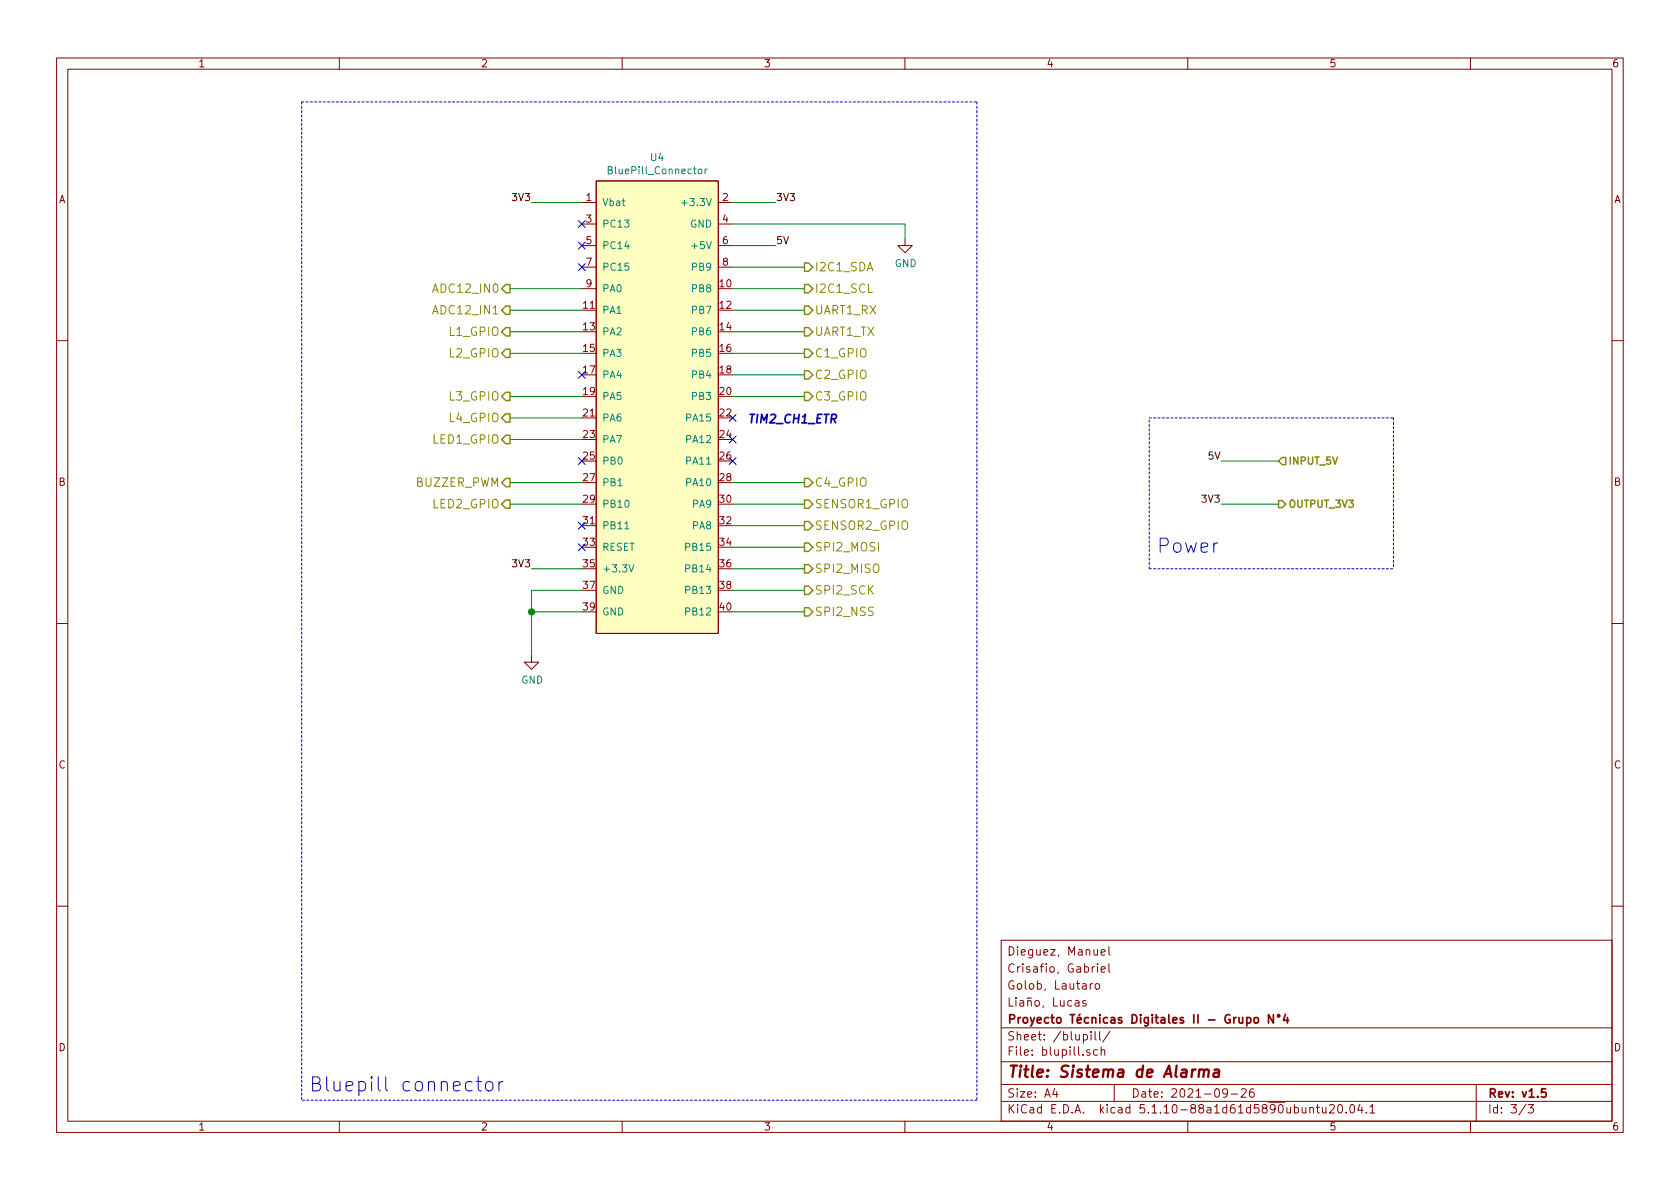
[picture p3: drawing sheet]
<svg xmlns="http://www.w3.org/2000/svg" width="297mm" height="210mm" viewBox="0 0 297 210" stroke-linecap="round" stroke-linejoin="round" font-family="sans-serif">
<g fill="none" stroke="#840000" stroke-width=".18">
<path d="M10 10.3h277v189.9h-277zM12 12.2h273v186.1h-273zM60 10.3v1.9M110 10.3v1.9M160 10.3v1.9M210 10.3v1.9M260 10.3v1.9M102.9 35.8h2.5M102.9 39.6h2.5M105.4 32h21.6v80h-21.6zM127 35.8h2.5M127 39.6h2.5"/>
<path d="M102.9 43.4h2.5M102.9 47.2h2.5M102.9 51h2.5M127 43.4h2.5M127 47.2h2.5M160 42.2v1.2h1.3l-1.3 1.3-1.3-1.3h1.3M10 60.2h2M285 60.2h2M10 110.3h2M94 115.8v1.3h1.2l-1.2 1.3-1.3-1.3h1.3M285 110.3h2M10 160.2h2"/>
<path d="M177 166.3h108v32h-108zM190.1 177h.6l.1 .9M190.8 177.3l-.5 .1-.2 .2v.2l.2 .1 .5-.1M192 177l-.4-.1-.2 .2 .1 .3 .5 .1v.3h-.6M192.8 173.9v1M193.2 173.9l-.4 .3M193.7 174.1l.2-.2 .4 .2v.7l-.2 .1-.4-.1zM194.1 170.4v.2M194.1 170.9v1M194.7 171.4l.7-.1-.1-.3-.4-.1-.2 .2 .1 .8h.5M194.7 168.4l.7-.1-.1-.3-.4-.1-.2 .2 .1 .7h.5M196.1 170.4v1.3l.2 .2"/>
<path d="M196.1 167.4v1.3l.2 .2M285 160.2h2M60 198.3v1.9M110 198.3v1.9M160 198.3v1.9M177 194.8h108M177 191.8h108M177 187.8h108M177 181.8h108M186.5 192.5l-.4 1h1M186.8 193v1M191.6 183l.4-.1 .3 .3-.1 .6-.2 .1-.4-.1"/>
<path d="M192.7 185.7l-.4-.1-.2 .2 .1 .2 .5 .2v.3h-.6M192.9 182.4v.2M192.9 182.9v1M193.6 182.4v1.3l.2 .2M194.1 185.7l-.5-.1-.3 .3 .2 .6h.6M194.4 182.4v1.3l.2 .2M194.7 185.7l.2-.1 .4 .1v.9M194.7 185.1v1.5M196.3 182.3l-1.3 2M197 191.8v3M210 198.3v1.9M217 193.2l-.1 .2a.48 .48 0 0 1-.6-.1v-.6a.48 .48 0 0 1 .6-.1l.1 .1a1.19 1.19 0 0 1-.2 1.2l-.5 .1"/>
<path d="M217.7 193.5h1.1M219.5 192.7l.2-.2h.3l.3 .2v.3v.2l-.9 .8h.9M221.6 192.5a.59 .59 0 0 0-.7 .7l.1 .7 .2 .1 .5-.1 .1-.5-.2-.2-.4-.1-.3 .3M231.6 196l.2-.2 .4 .1v.9M231.6 195.8v1M232.7 195.8h.6M232.9 195.3v1.3l.4 .2M233.8 195.8l.1 .9 .3 .1 .2-.1M234.4 195.8v1M235.1 195.5l.2-.2h.4l.2 .5-.9 1h.9M236.7 195.4l.3-.1a.94 .94 0 0 1 0 1.5h-.1a1 1 0 0 1-.2-1.4zM238 196.7v.1"/>
<path d="M238.8 195.5l.3-.2a.94 .94 0 0 1 0 1.5 .82 .82 0 0 1-.3-1.3zM240.4 195.2l-.3 1.1h.9M240.8 195.8v1M241.6 196.7v.1M242.2 195.8l.4-.5v1.5M242.2 196.8h.9M260 198.3v1.9M261 191.8v6.5M269.8 195.2l-1.2 2M270.2 195.3h.9l-.5 .6 .4 .1v.7l-.2 .1-.6-.1"/>
</g>
<path d="M220.4 179.9v1.5M225.1 179.4v1.5l-.8-1.5v1.5M225.9 179.5h.3v.3h-.3zM227.3 179.3l-.4 1.1h1M227.6 179.9v1M220.4 180l.5-.1 .3 .3-.1 .6-.2 .1-.5-.1M221.8 180.1l.2-.2 .4 .2v.7l-.2 .1-.4-.1zM273.3 192.5h-.7l-.1 .7 .2-.1 .5 .1 .2 .2-.1 .5-.2 .1-.6-.1" fill="none" stroke="#840000" stroke-width=".3"/>
<path d="M212 189.3a.52 .52 0 0 1 .9 .1l-.1 1M212.1 189.1l-.2 1.3M212.9 189.4l.3-.3 .5 .1-.1 1.2M214.7 189.2h.8l-.1 1.2M215.5 189.6l-.6 .1a.4 .4 0 0 0-.4 .3 .4 .4 0 0 0 .3 .4l.6-.1" fill="none" stroke="#840000" stroke-width=".41"/>
<path d="M105.4 32h21.6v80h-21.6z" fill="#ffffc2" stroke="#ffffc2" stroke-width=".18"/>
<path d="M107.5 30.1l.6-.1 .1-.2v-.2l-.7-.1v1.2h.5l.3-.2v-.2l-.3-.2M120.5 35.9h1M123.6 29.9h.3l.2 .1-.1 .7h-.3l-.3-.2zM124.7 29.9v.8M125 29.9l-.3 .2M110.5 93.5h.7M111.2 99.9l.4 1.2 .5-1.2" fill="none" stroke="#008484" stroke-width=".18"/>
<path d="M53.3 18h119.4M53.3 18v176.6M172.7 18v176.6M203.2 73.9h43.2M246.4 73.9v26.7M203.2 100.6h43.2M203.2 100.6v-26.7M172.7 194.6h-119.4" fill="none" stroke="#0000c2" stroke-width=".18" stroke-dasharray=".4 .4"/>
<g fill="none" stroke="#008400" stroke-width=".18">
<path d="M94 35.8h8.9M129.5 39.6h30.5v2.6M129.5 35.8h7.7M90.2 51h12.7M90.2 58.7h12.7M90.2 54.9h12.7M129.5 51h12.7M129.5 58.7h12.7M129.5 54.9h12.7M129.5 43.4h7.7M129.5 47.2h12.7M90.2 62.5h12.7"/>
<path d="M90.2 73.9h12.7M90.2 70.1h12.7M90.2 77.7h12.7M129.5 62.5h12.7M129.5 70.1h12.7M129.5 66.3h12.7M90.2 85.3h12.7M90.2 89.1h12.7M129.5 96.8h12.7M129.5 93h12.7M129.5 85.3h12.7M129.5 89.1h12.7"/>
<path d="M215.9 89.1h10.2M215.9 81.5h10.2M94 100.6h8.9M94 108.2h8.9M102.9 104.4h-8.9v11.4M129.5 100.6h12.7M129.5 104.4h12.7M129.5 108.2h12.7"/>
</g>
<g fill="none" stroke="#848400" stroke-width=".25">
<path d="M89.4 50.3h.8v1.5h-.8l-.7-.8zM89.4 54.1h.8v1.5h-.8l-.7-.7zM89.4 57.9h.8v1.5h-.8l-.7-.7zM142.2 54.1h.8l.7 .8-.7 .7h-.8zM142.2 46.5h.8l.7 .7-.7 .8h-.8zM142.2 50.3h.8l.7 .7-.7 .8h-.8zM142.2 57.9h.8l.7 .8-.7 .7h-.8zM89.4 77h.8v1.5h-.8l-.7-.8zM89.4 61.7h.8v1.5h-.8l-.7-.7zM89.4 69.4h.8v1.4h-.8l-.7-.7zM89.4 73.2h.8v1.4h-.8l-.7-.7zM142.2 69.4h.8l.7 .7-.7 .7h-.8z"/>
<path d="M142.2 65.6h.8l.7 .7-.7 .7h-.8zM142.2 61.7h.8l.7 .8-.7 .7h-.8zM88.7 85.3l.7-.7h.8v1.5h-.8zM89.4 88.4h.8v1.5h-.8l-.7-.8zM142.2 84.6h.8l.7 .7-.7 .8h-.8zM142.2 92.2h.8l.7 .8-.7 .7h-.8zM142.2 88.4h.8l.7 .7-.7 .8h-.8zM142.2 96h.8l.7 .8-.7 .7h-.8zM142.2 99.8h.8l.7 .8-.7 .7h-.8zM226.1 88.5h.6l.6 .6-.6 .7h-.6zM226.7 80.9h.6v1.3h-.6l-.6-.7zM142.2 103.7h.8l.7 .7-.7 .7h-.8z"/>
<path d="M142.2 107.5h.8l.7 .7-.7 .7h-.8z"/>
</g>
<path d="M83.5 191.4a.79 .79 0 0 0-1.2 .3v.7l.1 .3a.79 .79 0 0 0 1.1 .1M84.2 191.3h.9M84.6 190.4v2.2l.1 .2 .4 .1M86.1 191.4a.69 .69 0 0 1 1 .3v.7a.67 .67 0 0 1-.6 .5 .67 .67 0 0 1-.6-.5v-.7zM88.2 191.3v1.6M88.9 191.3a.63 .63 0 0 0-.7 .4" fill="none" stroke="#0000c2" stroke-width=".18"/>
<circle cx="94" cy="108.2" r=".51" fill="#008400" stroke="#008400" stroke-width=".25"/>
<g fill="none" stroke="#000084" stroke-width=".18">
<path d="M102.3 39l1.2 1.2M103.5 39l-1.2 1.2M102.3 42.8l1.2 1.2M102.3 46.6l1.2 1.2M103.5 42.8l-1.2 1.2M103.5 46.6l-1.2 1.2M102.3 65.7l1.2 1.2M103.5 65.7l-1.2 1.2M128.9 73.3l1.2 1.2M128.9 77.1l1.2 1.2M130.1 73.3l-1.2 1.2M130.1 77.1l-1.2 1.2"/>
<path d="M102.3 92.3l1.2 1.3M102.3 80.9l1.2 1.2M102.3 96.2l1.2 1.2M103.5 92.3l-1.2 1.3M103.5 80.9l-1.2 1.2M103.5 96.2l-1.2 1.2M128.9 80.9l1.2 1.2M130.1 80.9l-1.2 1.2"/>
</g>
<g font-size="3.5" fill="#0000c2">
<text x="204.5" y="97.8">Power</text>
<text x="54.6" y="193">Bluepill connector</text>
</g>
<text font-size="2.8" fill="#840000" x="178" y="190.5">Title: Sistema de Alarma</text>
<g font-size="2.1" fill="#848400">
<text x="144" y="48">I2C1_SDA</text>
<text x="77.2" y="51.8">ADC12_IN0</text>
<text x="144" y="51.8">I2C1_SCL</text>
<text x="77.2" y="55.6">ADC12_IN1</text>
<text x="79.6" y="59.4">L1_GPIO</text>
<text x="144" y="55.6">UART1_RX</text>
<text x="144" y="59.4">UART1_TX</text>
<text x="79.6" y="63.2">L2_GPIO</text>
<text x="144" y="63.2">C1_GPIO</text>
<text x="79.6" y="70.8">L3_GPIO</text>
<text x="144" y="70.8">C3_GPIO</text>
<text x="144" y="67">C2_GPIO</text>
<text x="79.6" y="74.6">L4_GPIO</text>
<text x="76.7" y="78.5">LED1_GPIO</text>
<text x="73.7" y="86.1">BUZZER_PWM</text>
<text x="76.7" y="89.9">LED2_GPIO</text>
<text x="144" y="86.1">C4_GPIO</text>
<text x="144" y="89.9">SENSOR1_GPIO</text>
<text x="144" y="93.7">SENSOR2_GPIO</text>
<text x="144" y="97.5">SPI2_MOSI</text>
<text x="144" y="101.3">SPI2_MISO</text>
<text x="144" y="105.1">SPI2_SCK</text>
<text x="144" y="108.9">SPI2_NSS</text>
</g>
<text font-size="2.1" fill="#0000c2" x="132.1" y="74.8">TIM2_CH1_ETR</text>
<g font-size="2.1" fill="#840000">
<text x="178" y="172">Crisafio, Gabriel</text>
<text x="178" y="169">Dieguez, Manuel</text>
<text x="178" y="178">Liaño, Lucas</text>
<text x="178" y="175">Golob, Lautaro</text>
<text x="178" y="184">Sheet: /blupill/</text>
<text x="178" y="181">Proyecto Técnicas Digitales II - Grupo N°4</text>
<text x="178" y="186.7">File: blupill.sch</text>
<text x="178" y="196.9">KiCad E.D.A. kicad 5.1.10-88a1d61d5890ubuntu20.04.1</text>
<text x="178" y="194.1">Size: A4</text>
<text x="200" y="194.1">Date: 2021-09-26</text>
<text x="263" y="194.1">Rev: v1.5</text>
<text x="263" y="196.9">Id: 3/3</text>
</g>
<g font-size="1.8" fill="#840000">
<text x="35" y="11.9">1</text>
<text x="85" y="11.9">2</text>
<text x="135" y="11.9">3</text>
<text x="185" y="11.9">4</text>
<text x="235" y="11.9">5</text>
<text x="285" y="11.9">6</text>
<text x="10.4" y="35.9">A</text>
<text x="103.7" y="35.6">1</text>
<text x="127.8" y="35.6">2</text>
<text x="285.4" y="35.9">A</text>
<text x="103.7" y="39.4">3</text>
<text x="127.8" y="39.4">4</text>
<text x="103.7" y="43.2">5</text>
<text x="103.7" y="47">7</text>
<text x="127.8" y="43.2">6</text>
<text x="127.8" y="47">8</text>
<text x="103.7" y="50.8">9</text>
<text x="127.3" y="50.8">10</text>
<text x="103.2" y="54.6">11</text>
<text x="103.2" y="58.4">13</text>
<text x="127.3" y="54.6">12</text>
<text x="127.3" y="58.4">14</text>
<text x="103.2" y="62.2">15</text>
<text x="127.3" y="62.2">16</text>
<text x="103.2" y="66">17</text>
<text x="103.2" y="69.8">19</text>
<text x="127.3" y="66">18</text>
<text x="127.3" y="69.8">20</text>
<text x="103.2" y="73.7">21</text>
<text x="103.2" y="77.5">23</text>
<text x="127.3" y="73.7">22</text>
<text x="127.3" y="77.5">24</text>
<text x="103.2" y="81.3">25</text>
<text x="127.3" y="81.3">26</text>
<text x="10.4" y="85.9">B</text>
<text x="103.2" y="85.1">27</text>
<text x="103.2" y="88.9">29</text>
<text x="127.3" y="85.1">28</text>
<text x="127.3" y="88.9">30</text>
<text x="285.4" y="85.9">B</text>
<text x="103.2" y="92.7">31</text>
<text x="127.3" y="92.7">32</text>
<text x="103.2" y="96.5">33</text>
<text x="103.2" y="100.3">35</text>
<text x="127.3" y="96.5">34</text>
<text x="127.3" y="100.3">36</text>
<text x="103.2" y="104.1">37</text>
<text x="103.2" y="107.9">39</text>
<text x="127.3" y="104.1">38</text>
<text x="127.3" y="107.9">40</text>
<text x="10.4" y="135.9">C</text>
<text x="285.4" y="135.9">C</text>
<text x="10.4" y="185.9">D</text>
<text x="285.4" y="185.9">D</text>
<text x="35" y="199.9">1</text>
<text x="85" y="199.9">2</text>
<text x="135" y="199.9">3</text>
<text x="185" y="199.9">4</text>
<text x="235" y="199.9">5</text>
<text x="285" y="199.9">6</text>
</g>
<g font-size="1.8" fill="#008484">
<text x="115.1" y="28.5">U4</text>
<text x="108.1" y="30.8">BluePill_Connector</text>
<text x="106.4" y="36.4">Vbat</text>
<text x="106.4" y="40.3">PC13</text>
<text x="121.3" y="36.4">+3.3V</text>
<text x="122" y="40.3">GND</text>
<text x="106.4" y="44.1">PC14</text>
<text x="106.4" y="47.9">PC15</text>
<text x="122.6" y="47.9">PB9</text>
<text x="122.8" y="44.1">+5V</text>
<text x="158.2" y="47.2">GND</text>
<text x="106.4" y="51.7">PA0</text>
<text x="122.6" y="51.7">PB8</text>
<text x="106.4" y="55.5">PA1</text>
<text x="106.4" y="59.3">PA2</text>
<text x="122.6" y="55.5">PB7</text>
<text x="122.6" y="59.3">PB6</text>
<text x="106.4" y="63.1">PA3</text>
<text x="122.6" y="63.1">PB5</text>
<text x="106.4" y="66.9">PA4</text>
<text x="106.4" y="70.7">PA5</text>
<text x="122.6" y="66.9">PB4</text>
<text x="122.6" y="70.7">PB3</text>
<text x="106.4" y="74.5">PA6</text>
<text x="121.6" y="74.5">PA15</text>
<text x="106.4" y="78.4">PA7</text>
<text x="106.4" y="82.2">PB0</text>
<text x="121.6" y="78.4">PA12</text>
<text x="121.6" y="82.2">PA11</text>
<text x="106.4" y="86">PB1</text>
<text x="106.4" y="89.8">PB10</text>
<text x="121.6" y="86">PA10</text>
<text x="122.6" y="89.8">PA9</text>
<text x="106.4" y="93.6">PB11</text>
<text x="122.6" y="93.6">PA8</text>
<text x="106.4" y="97.4">RESET</text>
<text x="106.4" y="101.2">+3.3V</text>
<text x="121.6" y="97.4">PB15</text>
<text x="121.6" y="101.2">PB14</text>
<text x="106.4" y="105">GND</text>
<text x="121.6" y="105">PB13</text>
<text x="106.4" y="108.8">GND</text>
<text x="121.6" y="108.8">PB12</text>
<text x="92.2" y="120.9">GND</text>
</g>
<g font-size="1.8">
<text x="90.8" y="35.6">3V3</text>
<text x="137.2" y="35.6">3V3</text>
<text x="137.2" y="43.2">5V</text>
<text x="213.7" y="81.3">5V</text>
<text x="212.8" y="88.9">3V3</text>
<text x="90.8" y="100.3">3V3</text>
</g>
<g font-size="1.8" fill="#848400">
<text x="227.7" y="82.2">INPUT_5V</text>
<text x="227.7" y="89.8">OUTPUT_3V3</text>
</g>
</svg>
